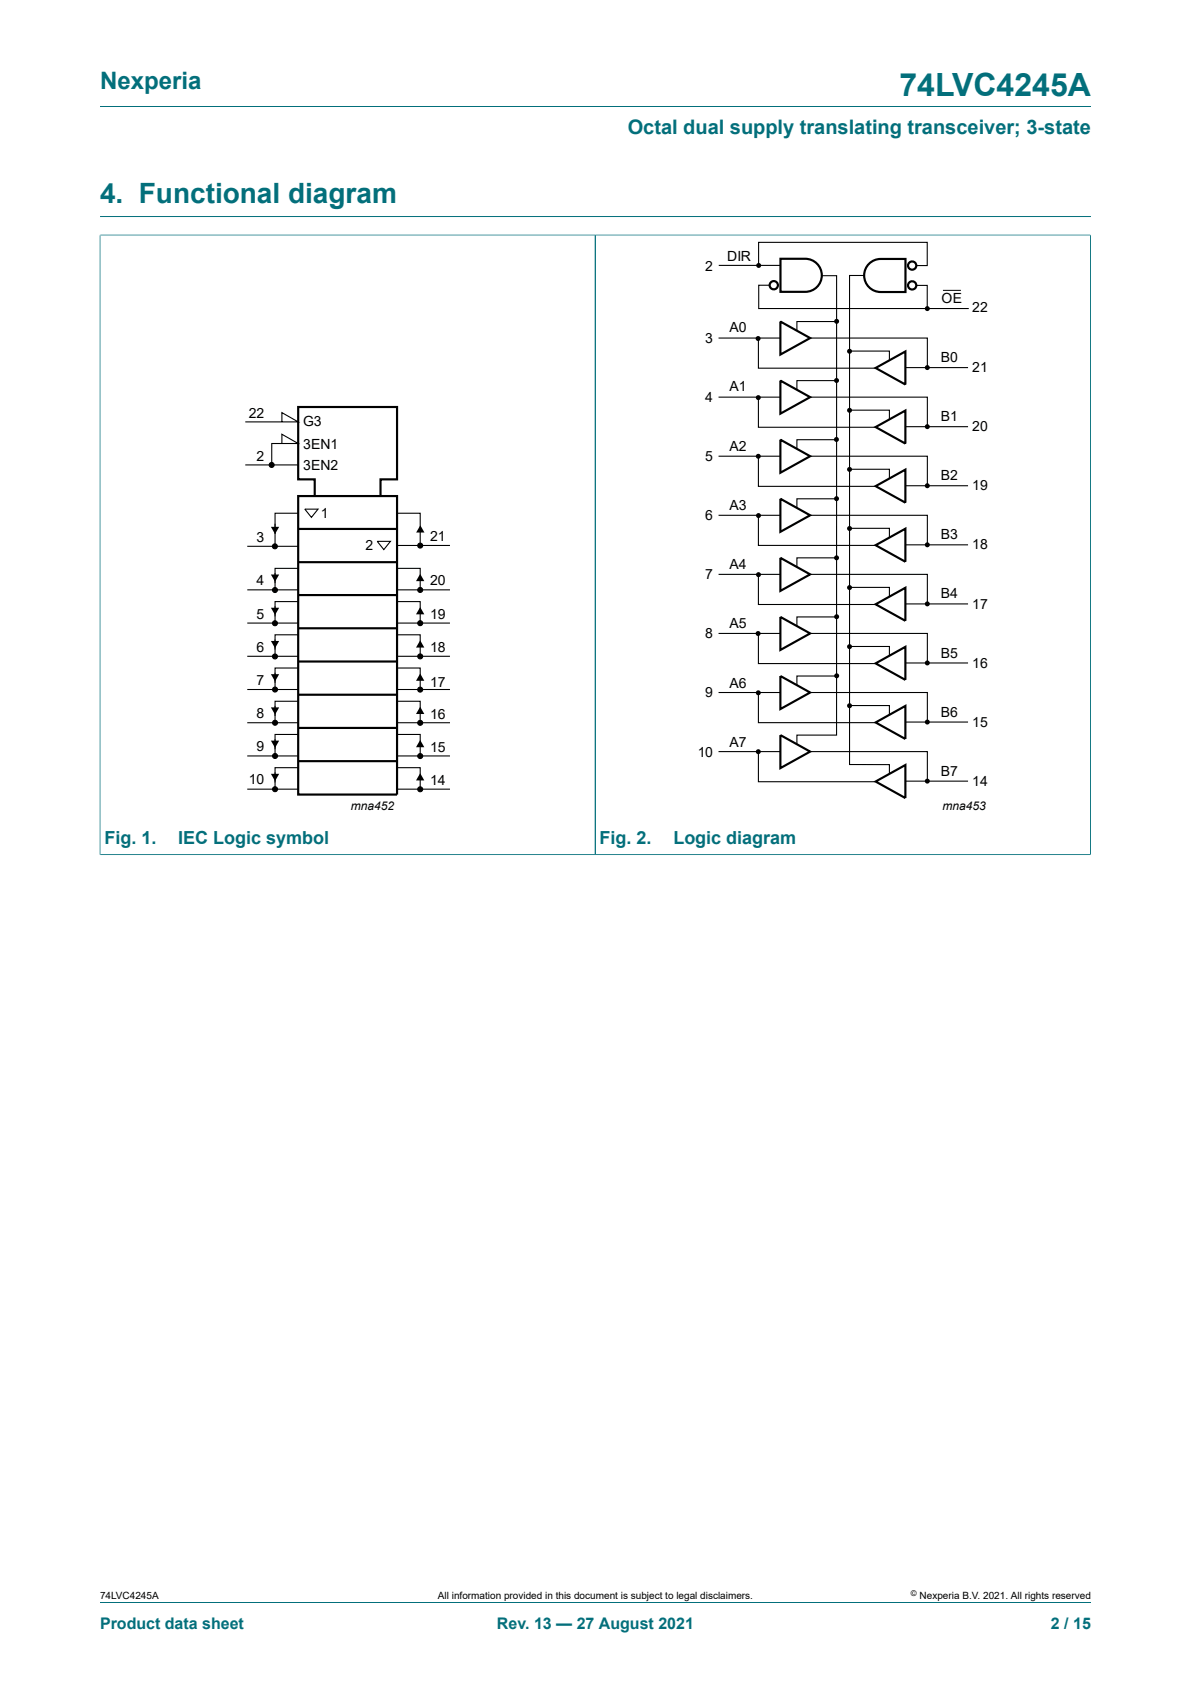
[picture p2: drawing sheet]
<svg xmlns="http://www.w3.org/2000/svg" width="210mm" height="297mm" viewBox="0 0 210 297" stroke-linecap="round" stroke-linejoin="round" font-family="sans-serif">
<path d="M17.6 18.8h174.8M17.6 38.2h174.8M17.6 41.5h174.7M17.6 41.4v109.4M105 41.5v109.2M192.3 41.4v109.4M17.6 150.7h174.7M17.6 282.6h174.8" fill="none" stroke="#036f7b" stroke-width=".18"/>
<g fill="none" stroke="#000" stroke-width=".38">
<path d="M137.6 56.7l5.2 2.9-5.2 2.9zM137.6 45.6h4.4a2.92 2.92 0 0 1 2.9 3 2.92 2.92 0 0 1-2.9 2.9h-4.4zM153.5 46.3l1.1-.6h.7h4.4v5.8h-4.4a2.92 2.92 0 0 1-2.8-1.9 2.92 2.92 0 0 1 1-3.3zM137.6 67.1l5.2 2.9-5.2 3zM137.6 77.5l5.2 3-5.2 2.9zM154.4 64.9l5.2-2.9v5.8zM154.4 75.3l5.2-2.9v5.8zM52.6 87.5h17.4v52.6h-17.4zM52.6 99.1h17.4M52.6 93.3h17.4M55.5 87.5v-3h-2.9v-12.7h17.4v12.7h-2.9v3M137.6 88l5.2 2.9-5.2 2.9z"/>
<path d="M137.6 98.4l5.2 2.9-5.2 2.9zM154.4 85.7l5.2-2.9v5.9zM154.4 96.2l5.2-3v5.9zM52.6 105h17.4M52.6 110.8h17.4M52.6 116.7h17.4M137.6 108.8l5.2 2.9-5.2 2.9zM137.6 119.2l5.2 2.9-5.2 3zM154.4 106.6l5.2-2.9v5.8zM154.4 117l5.2-2.9v5.8zM52.6 122.5h17.4M52.6 128.4h17.4"/>
<path d="M52.6 134.2h17.4M137.6 129.6l5.2 3-5.2 2.9zM154.4 127.4l5.2-2.9v5.8zM154.4 137.8l5.2-2.9v5.9z"/>
<circle cx="136.4" cy="50.3" r=".73"/>
<circle cx="160.8" cy="50.3" r=".73"/>
<circle cx="160.8" cy="46.8" r=".73"/>
</g>
<g fill="none" stroke="#000" stroke-width=".19">
<path d="M126.7 59.6h10.9M126.7 46.8h10.9M133.7 59.7v5.2h20.7M133.8 46.8v-4.1h29.7v4.1h-1.9M135.7 50.3h-1.9v4.1h37M142.8 59.6h20.7v5.3M144.9 48.6h2.6v81h-7v1.7M147.3 56.7h-6.8v1.6M152.4 48.6h-2.6v86.2l7 .1v1.5M161.6 50.3h1.9v4.2M43.3 74.4h9.3l-2.9-1.6v1.6M49.7 78.2v-1.6l2.9 1.6h-4.7v3.8"/>
<path d="M126.7 70h10.9M133.7 70.1v5.3h20.7M142.8 70h20.7v5.4M147.3 67.1h-6.8v1.6M147.3 77.5h-6.8v1.7M149.8 61.9h7v1.6M149.8 72.3h7v1.6M159.6 64.8h11.1M159.6 75.3h11.1M43.3 82h9.3M43.6 96.3h9M52.6 90.5h-4.1v5.8"/>
<path d="M53.7 89.8h2.4l-1.2 1.4zM66.5 95.5h2.3l-1.1 1.4zM70 90.5h4.1v5.7M70 96.2h9.3M126.7 80.5h10.9M126.7 90.9h10.9M133.7 80.5v5.3h20.7M133.7 90.9v5.3h20.7M142.8 80.5h20.7v5.3M142.8 90.9h20.7v5.3M147.3 88h-6.8v1.6M147.3 98.4h-6.8v1.6"/>
<path d="M149.8 82.8h7v1.5M149.8 93.2h7v1.6M159.6 85.7h11.1M159.6 96.1h11.1M43.6 104h9M43.6 109.9h9M43.6 115.7h9M52.6 100.2h-4.1v3.8M52.6 106.1h-4.1v3.8M52.6 112h-4.1v3.7M52.6 117.8h-4.1v3.8M70 100.2h4.1v3.8"/>
<path d="M70 106.1h4.1v3.8M70 112h4.1v3.7M70 117.8h4.1v3.8M70 104h9.3M70 109.9h9.3M70 115.7h9.3M126.7 101.3h10.9M126.7 111.7h10.9M133.7 101.3v5.3h20.7M133.7 111.8v5.2h20.7M142.8 101.3h20.7v5.3M142.8 111.7h20.7v5.3"/>
<path d="M147.3 108.8h-6.8v1.6M147.3 119.2h-6.8v1.6M149.8 103.6h7v1.6M149.8 114h7v1.6M159.6 106.5h11.1M159.6 116.9h11.1M43.6 121.6h9M43.6 127.5h9M43.6 133.3h9M43.6 139.2h9M52.6 123.7h-4.1v3.8M52.6 129.5h-4.1v3.8"/>
<path d="M52.6 135.4h-4.1v3.8M70 123.7h4.1v3.8M70 129.5h4.1v3.8M70 135.4h4.1v3.8M70 121.6h9.3M70 127.5h9.3M70 133.3h9.3M70 139.2h9.3M126.7 122.1h10.9M126.7 132.6h10.9M133.7 122.2v5.3h20.7M133.7 132.6v5.3h20.7"/>
<path d="M142.8 122.1h20.7v5.4M142.8 132.6h20.7v5.3M149.8 124.4h7v1.6M159.6 127.3h11.1M159.6 137.8h11.1"/>
<circle cx="47.9" cy="82" r=".44"/>
<circle cx="48.5" cy="96.4" r=".44"/>
<circle cx="74.1" cy="96.2" r=".44"/>
<circle cx="48.5" cy="104.1" r=".44"/>
<circle cx="48.5" cy="115.8" r=".44"/>
<circle cx="48.5" cy="109.9" r=".44"/>
<circle cx="74.1" cy="115.8" r=".44"/>
<circle cx="74.1" cy="104" r=".44"/>
<circle cx="74.1" cy="109.9" r=".44"/>
<circle cx="48.5" cy="139.2" r=".44"/>
<circle cx="48.5" cy="133.3" r=".44"/>
<circle cx="48.5" cy="121.6" r=".44"/>
<circle cx="48.5" cy="127.5" r=".44"/>
<circle cx="74.1" cy="127.5" r=".44"/>
<circle cx="74.1" cy="121.6" r=".44"/>
<circle cx="74.1" cy="133.3" r=".44"/>
<circle cx="74.1" cy="139.2" r=".44"/>
</g>
<path d="M166.3 51.2h3.1M48.5 92.4v1.7M48.5 101.1v1.7M48.5 106.9v1.8M48.5 112.8v1.8M48.5 118.6v1.8M48.5 124.5v1.8M48.5 130.4v1.7M48.5 136.2v1.8" fill="none" stroke="#000" stroke-width=".18"/>
<g fill="#000">
<path d="M47.8 92.9h1.4l-.7 1.3zM74.1 92.6l.7 1.3h-1.4zM47.8 101.3h1.4l-.7 1.3zM47.8 107.2h1.4l-.7 1.3zM47.8 113h1.4l-.7 1.3zM47.8 118.9h1.4l-.7 1.3zM74.1 101.2l.7 1.3h-1.4zM74.1 107.1l.7 1.2h-1.4zM74.1 112.9l.7 1.3h-1.4zM47.8 124.8h1.4l-.7 1.2zM47.8 130.6h1.4l-.7 1.3zM47.8 136.5h1.4l-.7 1.3z"/>
<path d="M74.1 118.8l.7 1.3h-1.4zM74.1 124.6l.7 1.3h-1.4zM74.1 130.5l.7 1.3h-1.4zM74.1 136.4l.7 1.2h-1.4z"/>
<circle cx="133.7" cy="59.7" r=".44"/>
<circle cx="133.8" cy="46.8" r=".44"/>
<circle cx="147.5" cy="56.7" r=".44"/>
<circle cx="163.5" cy="54.4" r=".44"/>
<circle cx="133.7" cy="70.1" r=".44"/>
<circle cx="147.5" cy="77.5" r=".44"/>
<circle cx="147.5" cy="67.1" r=".44"/>
<circle cx="149.8" cy="62" r=".44"/>
<circle cx="149.8" cy="72.4" r=".44"/>
<circle cx="163.5" cy="75.2" r=".44"/>
<circle cx="163.5" cy="64.8" r=".44"/>
<circle cx="47.9" cy="82" r=".44"/>
<circle cx="48.5" cy="96.4" r=".44"/>
<circle cx="74.1" cy="96.2" r=".44"/>
<circle cx="133.7" cy="80.5" r=".44"/>
<circle cx="133.7" cy="90.9" r=".44"/>
<circle cx="147.5" cy="98.4" r=".44"/>
<circle cx="147.5" cy="87.9" r=".44"/>
<circle cx="149.8" cy="82.8" r=".44"/>
<circle cx="149.8" cy="93.2" r=".44"/>
<circle cx="163.5" cy="85.7" r=".44"/>
<circle cx="163.5" cy="96.1" r=".44"/>
<circle cx="48.5" cy="104.1" r=".44"/>
<circle cx="48.5" cy="115.8" r=".44"/>
<circle cx="48.5" cy="109.9" r=".44"/>
<circle cx="74.1" cy="115.8" r=".44"/>
<circle cx="74.1" cy="104" r=".44"/>
<circle cx="74.1" cy="109.9" r=".44"/>
<circle cx="133.7" cy="111.7" r=".44"/>
<circle cx="133.7" cy="101.3" r=".44"/>
<circle cx="147.5" cy="108.8" r=".44"/>
<circle cx="147.5" cy="119.2" r=".44"/>
<circle cx="149.8" cy="114" r=".44"/>
<circle cx="149.8" cy="103.6" r=".44"/>
<circle cx="163.5" cy="116.9" r=".44"/>
<circle cx="163.5" cy="106.5" r=".44"/>
<circle cx="48.5" cy="139.2" r=".44"/>
<circle cx="48.5" cy="133.3" r=".44"/>
<circle cx="48.5" cy="121.6" r=".44"/>
<circle cx="48.5" cy="127.5" r=".44"/>
<circle cx="74.1" cy="127.5" r=".44"/>
<circle cx="74.1" cy="121.6" r=".44"/>
<circle cx="74.1" cy="133.3" r=".44"/>
<circle cx="74.1" cy="139.2" r=".44"/>
<circle cx="133.7" cy="122.2" r=".44"/>
<circle cx="133.7" cy="132.6" r=".44"/>
<circle cx="149.8" cy="124.5" r=".44"/>
<circle cx="163.5" cy="137.8" r=".44"/>
<circle cx="163.5" cy="127.3" r=".44"/>
</g>
<text font-size="5.6" fill="#036f7b" x="158.6" y="16.8">74LVC4245A</text>
<text font-size="4.9" fill="#036f7b" x="17.6" y="35.9">4. Functional diagram</text>
<text font-size="4.2" fill="#036f7b" x="17.6" y="15.6">Nexperia</text>
<text font-size="3.5" fill="#036f7b" x="110.7" y="23.7">Octal dual supply translating transceiver; 3-state</text>
<g font-size="3.2" fill="#036f7b">
<text x="18.4" y="148.9">Fig. 1.</text>
<text x="31.4" y="148.9">IEC Logic symbol</text>
<text x="105.7" y="148.9">Fig. 2.</text>
<text x="118.7" y="148.9">Logic diagram</text>
</g>
<g font-size="2.8" fill="#036f7b">
<text x="17.6" y="287.2">Product data sheet</text>
<text x="87.6" y="287.2">Rev. 13 — 27 August 2021</text>
<text x="185.3" y="287.2">2 / 15</text>
</g>
<g font-size="2.5">
<text x="124.4" y="47.8">2</text>
<text x="128.2" y="46.1">DIR</text>
<text x="166" y="53.5">OE</text>
<text x="128.6" y="58.6">A0</text>
<text x="171.4" y="54.9">22</text>
<text x="124.4" y="60.5">3</text>
<text x="165.9" y="63.8">B0</text>
<text x="171.4" y="65.5">21</text>
<text x="124.4" y="70.9">4</text>
<text x="128.6" y="69">A1</text>
<text x="43.9" y="73.7">22</text>
<text x="53.5" y="75.2">G3</text>
<text x="165.9" y="74.2">B1</text>
<text x="171.4" y="76">20</text>
<text x="45.2" y="81.2">2</text>
<text x="53.5" y="79.3">3EN1</text>
<text x="53.5" y="82.8">3EN2</text>
<text x="124.4" y="81.4">5</text>
<text x="128.6" y="79.5">A2</text>
<text x="128.6" y="89.9">A3</text>
<text x="165.9" y="84.6">B2</text>
<text x="171.4" y="86.4">19</text>
<text x="45.2" y="95.5">3</text>
<text x="56.6" y="91.4">1</text>
<text x="75.9" y="95.4">21</text>
<text x="124.4" y="91.8">6</text>
<text x="165.9" y="95.1">B3</text>
<text x="64.4" y="97">2</text>
<text x="128.6" y="100.4">A4</text>
<text x="171.4" y="96.9">18</text>
<text x="45.2" y="103.3">4</text>
<text x="75.9" y="103.2">20</text>
<text x="124.4" y="102.2">7</text>
<text x="165.9" y="105.5">B4</text>
<text x="171.4" y="107.3">17</text>
<text x="45.2" y="109.1">5</text>
<text x="75.9" y="109.2">19</text>
<text x="124.4" y="112.6">8</text>
<text x="128.6" y="110.8">A5</text>
<text x="45.2" y="114.9">6</text>
<text x="75.9" y="115.1">18</text>
<text x="165.9" y="116">B5</text>
<text x="171.4" y="117.8">16</text>
<text x="45.2" y="120.9">7</text>
<text x="75.9" y="121.1">17</text>
<text x="124.4" y="123">9</text>
<text x="128.6" y="121.3">A6</text>
<text x="45.2" y="126.7">8</text>
<text x="75.9" y="126.8">16</text>
<text x="128.6" y="131.7">A7</text>
<text x="165.9" y="126.4">B6</text>
<text x="171.4" y="128.2">15</text>
<text x="45.2" y="132.5">9</text>
<text x="75.9" y="132.7">15</text>
<text x="123" y="133.4">10</text>
<text x="165.9" y="136.9">B7</text>
<text x="43.9" y="138.3">10</text>
<text x="75.9" y="138.4">14</text>
<text x="171.4" y="138.7">14</text>
</g>
<g font-size="2.1">
<text x="61.8" y="142.8">mna452</text>
<text x="166.2" y="142.8">mna453</text>
</g>
<g font-size="1.8">
<text x="17.6" y="282">74LVC4245A</text>
<text x="77.2" y="282">All information provided in this document is subject to legal disclaimers.</text>
<text x="162.2" y="282">Nexperia B.V. 2021. All rights reserved</text>
</g>
<text font-size="1.4" x="160.6" y="281.6">©</text>
</svg>
